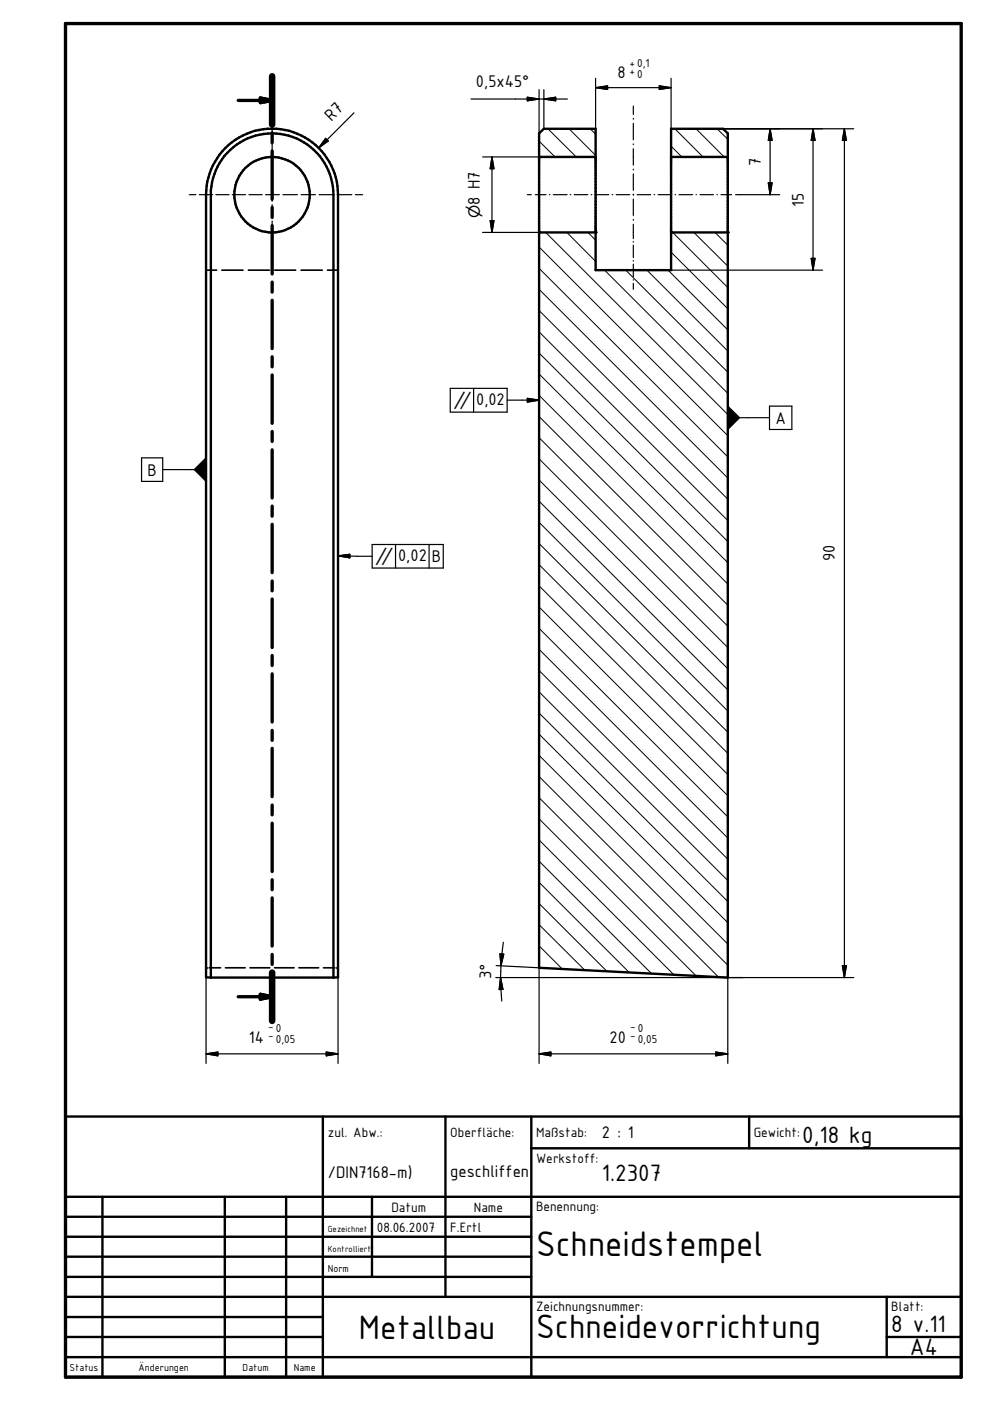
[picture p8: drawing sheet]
<svg xmlns="http://www.w3.org/2000/svg" width="210mm" height="297mm" viewBox="0 0 210 297" stroke-linecap="round" stroke-linejoin="round" font-family="sans-serif">
<g fill="none" stroke="#000" stroke-width=".51">
<path d="M114.3 28.3l1-1h11v30h16v-30h11l1 1v179l-40-2.1zM114.3 33.3h12M142.3 33.3h12M114.3 49.3h12M142.3 49.3h12M44.7 207.3l-1-.1v-165.9a14 14 0 0 1 14-14 14 14 0 0 1 14 14v165.9l-1 .1M44.7 207.3v-166.9a13 13 0 0 1 13.4-12.1 13 13 0 0 1 12.6 13v166M44.7 207.3h26M13.9 236.7h189.9v55.3h-189.9zM68.5 236.7v55.3M94.4 236.7v38.3M112.6 236.7v55.3"/>
<path d="M158.8 236.7v6.8M13.9 258h98.7M13.9 253.7h189.9M21.7 253.7v38.3M47.7 253.7v38.3M60.7 253.7v38.3M78.9 253.7v17M112.6 243.5h91.2M13.9 262.2h98.7M13.9 266.4h98.7M13.9 270.7h98.7M13.9 275h189.9"/>
<path d="M13.9 279.2h54.6M188 275v12.7M13.9 283.5h54.6M13.9 287.7h189.9M188 283.5h15.8"/>
<circle cx="57.7" cy="41.3" r="8"/>
</g>
<g fill="none" stroke="#000" stroke-width=".35">
<path d="M43.7 57.3h2.2M47 57.3h4.5M52.7 57.3h4.4M58.3 57.3h4.4M63.8 57.3h4.5M69.4 57.3h2.3M43.7 205.2h.3M44.4 205.2h2.4M47.8 205.2h4.2M53 205.2h4.2M58.2 205.2h4.2M63.4 205.2h4.2"/>
<path d="M68.6 205.2h2.4M71.3 205.2h.4"/>
</g>
<g fill="#000">
<circle cx="114.3" cy="49.3" r=".25"/>
<circle cx="126.3" cy="49.3" r=".25"/>
<circle cx="142.3" cy="49.3" r=".25"/>
<circle cx="154.3" cy="49.3" r=".25"/>
</g>
<g fill="none" stroke="#000" stroke-width=".71">
<path d="M13.9 5h189.9v287h-189.9zM57.7 16.2v10.2M50.5 21.3h7.2M55.2 20.8l2.5 .5-2.5 .5zM57.7 28.2v2.1M57.7 32v10.2M57.7 44v2.1M57.7 47.8v10.3M57.7 59.8v2.1M57.7 63.7v10.2M57.7 75.6v2.2M57.7 79.5v10.2"/>
<path d="M57.7 91.5v2.1M57.7 95.4v10.2M57.7 107.3v2.1M57.7 111.2v10.2M57.7 123.2v2.1M57.7 127v10.3M57.7 139v2.1M57.7 142.9v10.2M57.7 154.9v2.1M57.7 158.7v10.2M57.7 170.7v2.1M57.7 174.5v10.3"/>
<path d="M57.7 186.5v2.1M57.7 190.4v10.2M50.5 211.3h7.2M55.2 210.8l2.5 .5-2.5 .5zM57.7 202.4v2.1M57.7 206.2v10.3"/>
</g>
<path d="M57.7 16.2v10.2M57.7 206.2v10.3" fill="none" stroke="#000" stroke-width="1.4"/>
<g fill="#000">
<path d="M126.3 18.6l2.5-.4v.8zM139.8 18.2l2.5 .4-2.5 .4zM55.2 20.8l2.5 .5-2.5 .5zM69 29.3l.6 .6-2 1.5zM104.3 33.3l.4 2.5h-.8zM111.8 20.6l2.5 .4-2.5 .4zM115.3 21l2.5-.4v.8zM162.9 38.8h.8l-.4 2.5zM163.3 27.3l.4 2.5h-.8zM172.4 27.3l.4 2.5h-.8zM179 27.3l.5 2.5h-.9zM103.9 46.8h.8l-.4 2.5z"/>
<path d="M172 54.8h.8l-.4 2.5zM43.7 97.1v5l-2.5-2.5zM111.8 84.5l2.5 .3-2.5 .5zM154.3 86.1l2.5 2.5-2.5 2.5zM71.7 117.9l2.5-.4v.8zM55.2 210.8l2.5 .5-2.5 .5zM106 202.2l.8 .1-.6 2.5zM106.1 207.3l.5 2.5h-.8zM178.6 204.8h.9l-.5 2.5zM43.7 223.4l2.5-.3v.8zM69.2 223.1l2.5 .3-2.5 .5zM114.3 223.4l2.5-.3v.8z"/>
<path d="M151.8 223.1l2.5 .3-2.5 .5z"/>
</g>
<g fill="none" stroke="#000" stroke-width=".21">
<path d="M114.3 29.9l3.4 3.4M116.2 27.3l6 6M120.6 27.3l5.7 5.6M125.1 27.3l1.2 1.1M142.3 31l2.3 2.3M143.1 27.3l6 6M147.6 27.3l5.9 6M152 27.3l2.3 2.2M114.3 56.9l40 40M114.3 52.4l40 40M115.7 49.3l38.6 38.6M120.2 49.3l6.1 6.1"/>
<path d="M124.7 49.3l1.6 1.6M128.2 57.3l26.1 26.1M132.7 57.3l21.6 21.6M137.2 57.3l17.1 17.1M141.6 57.3l12.7 12.6M142.3 53.5l12 11.9M142.6 49.3l11.7 11.7M147.1 49.3l7.2 7.1M151.6 49.3l2.7 2.7M114.3 79.3l40 40M114.3 74.8l40 40M114.3 70.4l40 40"/>
<path d="M114.3 65.8l40 40M114.3 61.3l40 40M114.3 97.3l40 40M114.3 92.8l40 40M114.3 88.3l40 40M114.3 83.8l40 40M114.3 119.7l40 40M114.3 115.2l40 40M114.3 110.7l40 40M114.3 106.3l40 40M114.3 101.8l40 40M114.3 137.7l40 40"/>
<path d="M114.3 133.2l40 40M114.3 128.7l40 40M114.3 124.2l40 40M114.3 155.7l40 39.9M114.3 151.2l40 39.9M114.3 146.7l40 40M114.3 142.2l40 40M114.3 178.1l28.6 28.6M114.3 173.6l33.3 33.3M114.3 169.1l38.1 38.1M114.3 164.6l40 40M114.3 160.1l40 40.1"/>
<path d="M114.3 196l9.7 9.7M114.3 191.6l14.4 14.3M114.3 187.1l19.1 19.1M114.3 182.6l23.8 23.8M114.3 205l.2 .2M114.3 200.5l4.9 4.9"/>
</g>
<g fill="none" stroke="#000" stroke-width=".25">
<path d="M114.3 19v9.3M115.3 19v8.3M126.3 18.6l2.5-.4v.8zM126.3 18.6h16M126.3 16.6v24.6M139.8 18.2l2.5 .4-2.5 .4zM142.3 16.6v24.6M57.7 26.7v1.5M57.7 28.9v2.9M57.7 32.6v2.9M57.7 36.2v2.9M57.7 39.8v2.9"/>
<path d="M69 29.3l.6 .6-2 1.5zM75.1 23.9l-7.5 7.5M99.9 21h20.4M102.3 33.3h12M104.3 33.3l.4 2.5h-.8zM104.3 33.3v16M111.8 20.6l2.5 .4-2.5 .4zM115.3 21l2.5-.4v.8zM134.3 22.5v1.8M134.3 25.1v.2M134.3 26.2v3.4M134.3 30.5v.1"/>
<path d="M134.3 31.5v3.5M134.3 35.9v.1M134.3 36.9v3.4M153.3 27.3h27.7M162.9 38.8h.8l-.4 2.5zM163.3 27.3l.4 2.5h-.8zM163.3 27.3v14M172.4 27.3l.4 2.5h-.8zM172.4 27.3v30M179 27.3l.5 2.5h-.9zM179 27.3v180M40.1 41.3h1.4"/>
<path d="M42.2 41.3h2.9M45.8 41.3h2.8M49.2 41.3h2.9M52.8 41.3h2.8M56.3 41.3h2.9M57.7 43.4v2.8M57.7 46.9v2.8M57.7 50.4v1.4M60 41.3h3.1M63.8 41.3h3.1M67.6 41.3h3.1M71.5 41.3h3.1"/>
<path d="M75.4 41.3h1.5M102.3 49.3h12M103.9 46.8h.8l-.4 2.5zM111.8 41.3h.8M113.5 41.3h2.3M116.5 41.3h.1M117.3 41.3h2.9M120.9 41.3h.1M121.8 41.3h2.8M125.3 41.3h.2M126.2 41.3h2.9M126.3 41.4v15.9"/>
<path d="M129.8 41.3h.1M130.6 41.3h2.9M134.2 41.3h.2M134.3 41.2v.2M134.3 42.2v3.5M134.3 46.5v.2M134.3 47.5v3.1M134.3 51.2v.2M134.3 52v2.6M134.3 55.2v.2M134.3 56v2.6M134.3 59.3v.1"/>
<path d="M135.1 41.3h2.9M138.7 41.3h.1M139.5 41.3h2.9M142.3 41.4v15.9h32.1M143.1 41.3h.1M144 41.3h2.9M147.6 41.3h.1M148.4 41.3h2.9M152 41.3h.1M152.9 41.3h2.2M156 41.3h9.3M172 54.8h.8l-.4 2.5z"/>
<path d="M134.3 60.1v1.2M30 97.1h4.5v5h-4.5zM34.5 99.6h6.7M43.7 97.1v5l-2.5-2.5zM95.5 82.3h12v5.1h-12zM100.4 82.3v5.1M107.5 84.8h6.8M111.8 84.5l2.5 .3-2.5 .5zM154.3 86.1l2.5 2.5-2.5 2.5zM156.8 88.6h6.4M163.2 86.1h4.7v5h-4.7zM71.7 117.9l2.5-.4v.8z"/>
<path d="M71.7 117.9h7.2M78.9 115.4h15.1v5h-15.1zM83.9 115.4v5M91 115.4v5M106.7 199.8l-.5 5M43.7 207.2v18.3M71.7 207.2v18.3M105.1 207.3h75.9M105.2 204.7l9.1 .5v20.3M106 202.2l.8 .1-.6 2.5zM106.1 207.3l.5 2.5h-.8zM106.1 207.3l.3 5"/>
<path d="M106.2 204.8l-.1 2.5M154.3 207.3v18.2M178.6 204.8h.9l-.5 2.5zM43.7 223.4l2.5-.3v.8zM43.7 223.4h28M69.2 223.1l2.5 .3-2.5 .5zM114.3 223.4l2.5-.3v.8zM114.3 223.4h40M151.8 223.1l2.5 .3-2.5 .5z"/>
</g>
<text font-size="8.1" x="113.7" y="266.2">Schneidstempel</text>
<g font-size="7.7">
<text x="76.1" y="283.8">Metallbau</text>
<text x="113.7" y="283.7">Schneidevorrichtung</text>
</g>
<g font-size="5.4">
<text x="170.1" y="242.4">0,18 kg</text>
<text x="127.6" y="250.4">1.2307</text>
<text x="189" y="282.5">8 v.11</text>
<text x="192.9" y="287.4">A4</text>
</g>
<g font-size="3.9">
<text x="130.9" y="16.6">8</text>
<text x="100.9" y="18.5">0,5x45°</text>
<text x="70.3" y="25.9" transform="rotate(-45 70.3 25.9)">R7</text>
<text x="161.3" y="35.2" transform="rotate(-90 161.3 35.2)">7</text>
<text x="101.7" y="43.4" transform="rotate(-90 101.7 43.4)">8 H7</text>
<text x="170.4" y="43.8" transform="rotate(-90 170.4 43.8)">15</text>
<text x="101" y="85.9">0,02</text>
<text x="164.4" y="89.9">A</text>
<text x="31.3" y="100.8">B</text>
<text x="84.4" y="119">0,02</text>
<text x="91.5" y="119.3">B</text>
<text x="177" y="119" transform="rotate(-90 177 119)">90</text>
<text x="104.1" y="207.6" transform="rotate(-88 104.1 207.6)">3°</text>
<text x="52.8" y="221.1">14</text>
<text x="129.2" y="221.1">20</text>
<text x="127.6" y="241.3">2 : 1</text>
<text x="69.5" y="249.9">/DIN7168-m)</text>
<text x="95.5" y="249.5">geschliffen</text>
</g>
<g font-size="3.3">
<text x="101.7" y="46.2" transform="rotate(-90 101.7 46.2)">⌀</text>
<text x="96.1" y="86.7">∥</text>
<text x="79.5" y="119.8">∥</text>
</g>
<g font-size="3.1">
<text x="69.5" y="241.1">zul. Abw.:</text>
<text x="95.5" y="241.1">Oberfläche:</text>
<text x="113.7" y="241.1">Maßstab:</text>
<text x="159.8" y="241.1">Gewicht:</text>
<text x="113.7" y="246.5">Werkstoff:</text>
<text x="83" y="257">Datum</text>
<text x="100.5" y="257">Name</text>
<text x="113.7" y="256.7">Benennung:</text>
<text x="79.9" y="261.2">08.06.2007</text>
<text x="95.5" y="261.2">F.Ertl</text>
<text x="113.7" y="278">Zeichnungsnummer:</text>
<text x="189" y="277.9">Blatt:</text>
</g>
<g font-size="2.6">
<text x="133.5" y="16">+0</text>
<text x="133.5" y="14.2">+0,1</text>
<text x="56.9" y="220.4">-</text>
<text x="56.9" y="218.4">- 0</text>
<text x="58.5" y="221.1">0,05</text>
<text x="133.6" y="220.4">-</text>
<text x="133.6" y="218.4">-0</text>
<text x="135.2" y="221.1">0,05</text>
</g>
<g font-size="2.3">
<text x="69.5" y="269.7">Norm</text>
<text x="14.7" y="290.6">Status</text>
<text x="29.4" y="290.6">Änderungen</text>
<text x="51.4" y="290.6">Datum</text>
<text x="62.3" y="290.6">Name</text>
</g>
<g font-size="2">
<text x="69.5" y="261.2">Gezeichnet</text>
<text x="69.5" y="265.5">Kontrolliert</text>
</g>
</svg>
